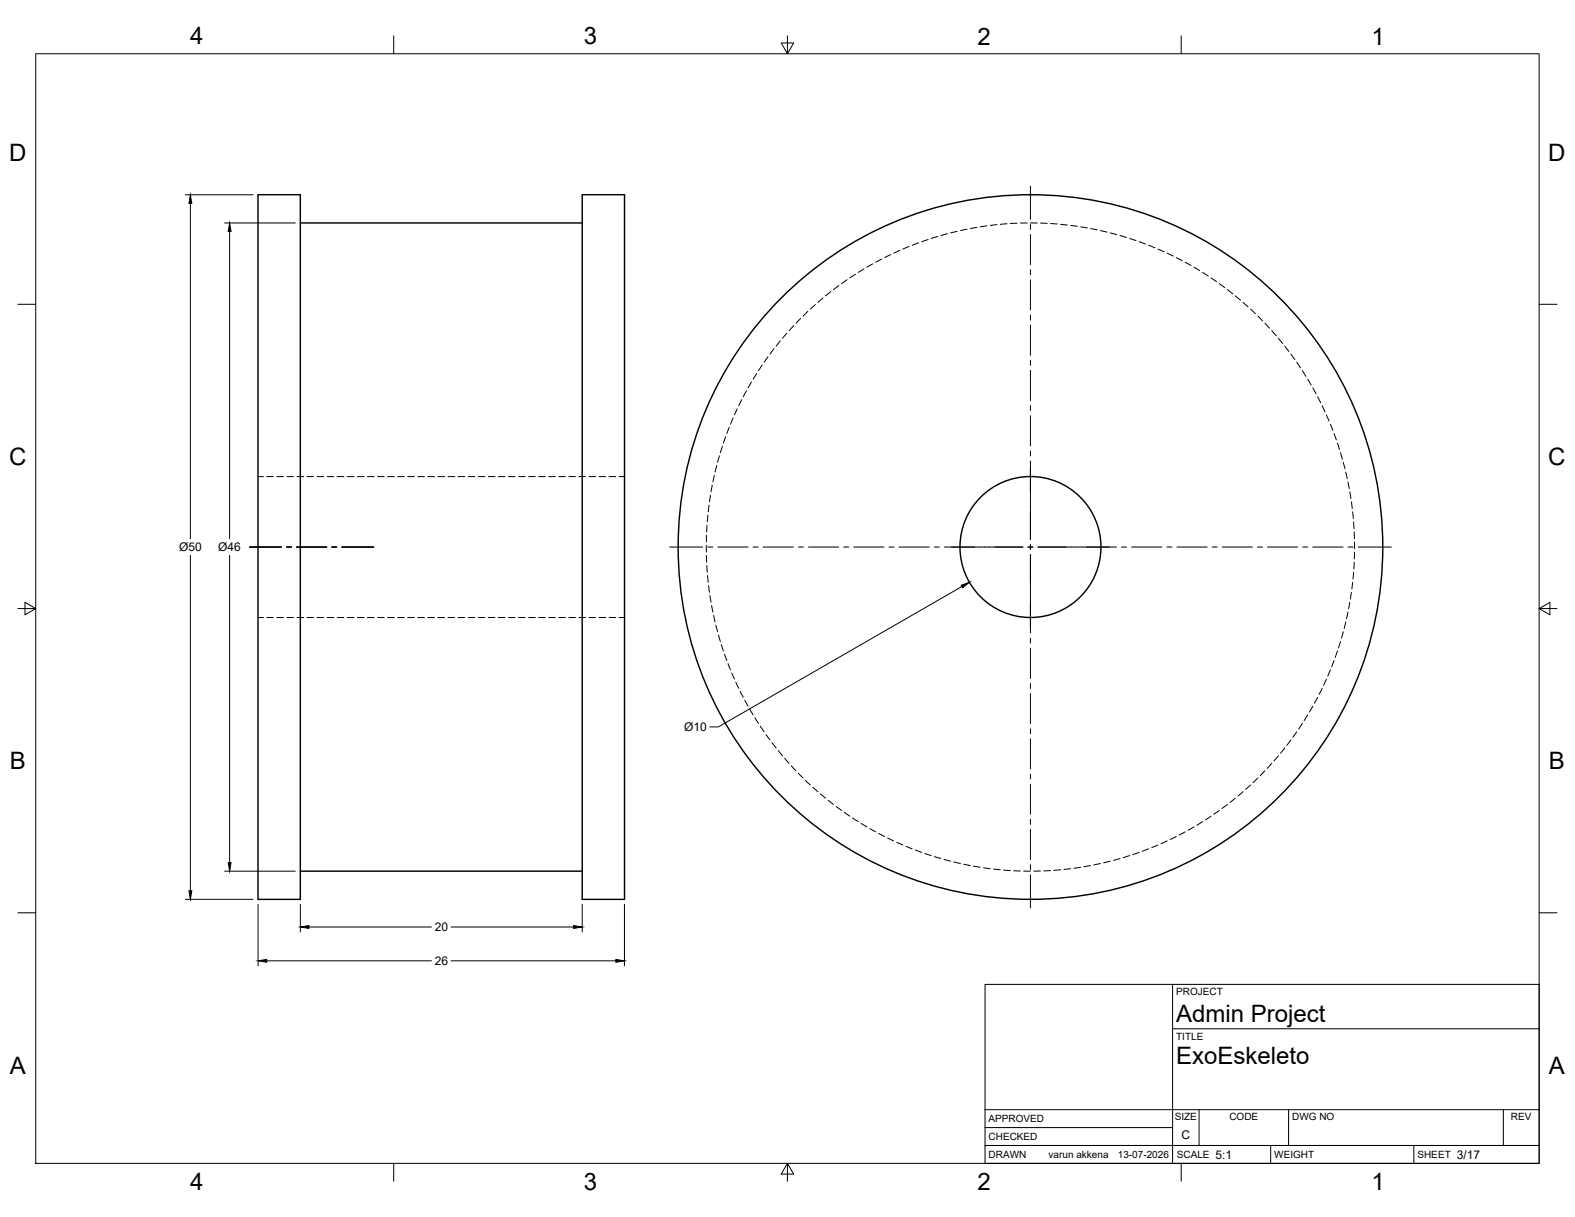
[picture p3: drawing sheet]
<svg xmlns="http://www.w3.org/2000/svg" width="559mm" height="432mm" viewBox="0 0 559 432" stroke-linecap="round" stroke-linejoin="round" font-family="sans-serif">
<!-- layer: Visible -->
<g fill="none" stroke="#000" stroke-width=".51">
<path d="M91.5 69.1h15.1v250h-15.1zM106.6 79.1h100M206.6 69.1h15v250h-15zM106.6 309.1h100"/>
<circle cx="365.6" cy="194.1" r="25"/>
<circle cx="365.6" cy="194.1" r="125"/>
</g>
<!-- layer: Hidden -->
<g fill="none" stroke="#000" stroke-width=".35">
<path d="M353.7 79.7l-2.4 .3M357.3 79.4l-2.4 .2M360.8 79.2l-2.3 .1M364.4 79.1h-2.4M365.6 79.1h2.4M369.2 79.1l2.4 .1M372.7 79.3l2.4 .2M376.3 79.6l2.4 .2M379.9 80l2.3 .3M300.5 99.3l-1.9 1.3M303.5 97.3l-2 1.3M306.6 95.4l-2.1 1.2"/>
<path d="M309.7 93.6l-2.1 1.2M312.8 91.9l-2.1 1.1M316 90.3l-2.1 1.1M319.3 88.8l-2.2 1M322.6 87.4l-2.2 .9M325.9 86.1l-2.2 .9M329.3 85l-2.3 .8M332.7 83.9l-2.3 .7M336.1 82.9l-2.3 .7M339.6 82.1l-2.3 .5M343.1 81.3l-2.3 .5M346.6 80.7l-2.3 .4"/>
<path d="M350.2 80.1l-2.4 .4M383.4 80.5l2.4 .4M386.9 81.1l2.4 .5M390.4 81.8l2.3 .6M393.9 82.6l2.3 .6M397.4 83.6l2.2 .6M400.8 84.6l2.3 .8M404.2 85.8l2.2 .8M407.5 87l2.2 .9M410.8 88.4l2.2 .9M414.1 89.8l2.2 1M417.3 91.4l2.1 1.1"/>
<path d="M420.5 93l2.1 1.2M423.6 94.8l2.1 1.2M426.7 96.7l2 1.2M429.7 98.6l1.9 1.3M279.2 118.2l-1.6 1.8M281.6 115.5l-1.6 1.8M284.1 113l-1.7 1.7M286.6 110.5l-1.7 1.6M289.3 108.1l-1.8 1.6M292 105.7l-1.8 1.6M294.8 103.5l-1.9 1.5M297.6 101.3l-1.9 1.5"/>
<path d="M432.6 100.6l1.9 1.4M435.5 102.8l1.9 1.4M438.3 105l1.8 1.5M441 107.3l1.8 1.6M443.7 109.7l1.7 1.6M446.3 112.2l1.7 1.7M448.8 114.7l1.6 1.7M451.2 117.3l1.6 1.8M264.8 138.7l-1.1 2.1M266.6 135.6l-1.2 2M268.5 132.5l-1.3 2M270.4 129.5l-1.3 2"/>
<path d="M272.5 126.6l-1.4 1.9M274.6 123.7l-1.4 1.9M276.9 120.9l-1.5 1.9M453.6 120l1.5 1.9M455.8 122.8l1.5 1.9M458 125.6l1.4 2M460.1 128.5l1.3 2M462.1 131.5l1.2 2M464 134.6l1.2 2M465.8 137.6l1.1 2.1M256.3 158.3l-.7 2.3M257.5 154.9l-.8 2.3"/>
<path d="M258.7 151.6l-.8 2.2M260.1 148.3l-.9 2.2M261.6 145l-1 2.2M263.2 141.8l-1.1 2.2M467.5 140.8l1.1 2.1M469.1 144l1 2.1M470.6 147.2l1 2.2M472 150.5l.9 2.2M473.3 153.8l.8 2.3M474.5 157.2l.8 2.3M91.5 169.1h2M94.6 169.1h2.4"/>
<path d="M98.2 169.1h2.4M101.8 169.1h2.4M105.3 169.1h2.4M108.9 169.1h2.4M112.5 169.1h2.4M116.1 169.1h2.3M119.6 169.1h2.4M123.2 169.1h2.4M126.8 169.1h2.4M130.4 169.1h2.3M133.9 169.1h2.4M137.5 169.1h2.4"/>
<path d="M141.1 169.1h2.4M144.7 169.1h2.3M148.2 169.1h2.4M151.8 169.1h2.4M155.4 169.1h2.4M158.9 169.1h2.4M162.5 169.1h2.4M166.1 169.1h2.4M169.7 169.1h2.3M173.2 169.1h2.4M176.8 169.1h2.4M180.4 169.1h2.4"/>
<path d="M183.9 169.1h2.4M187.5 169.1h2.4M191.1 169.1h2.4M194.7 169.1h2.3M198.2 169.1h2.4M201.8 169.1h2.4M205.4 169.1h2.4M209 169.1h2.3M212.5 169.1h2.4M216.1 169.1h2.4M219.7 169.1h1.9M251.6 179.2l-.3 2.4"/>
<path d="M252.1 175.7l-.4 2.3M252.7 172.1l-.4 2.4M253.4 168.7l-.5 2.3M254.3 165.2l-.6 2.3M255.2 161.7l-.6 2.3M475.6 160.6l.7 2.3M476.6 164l.6 2.3M477.5 167.5l.5 2.3M478.2 171l.5 2.4M478.9 174.5l.4 2.4M479.5 178.1l.3 2.3M250.6 193.5v2.4"/>
<path d="M250.6 197.1l.1 2.4M250.7 189.9l-.1 2.4M250.8 186.3l-.1 2.4M251.1 182.8l-.2 2.3M479.9 181.6l.2 2.4M480.3 185.2l.1 2.4M480.5 188.7l.1 2.4M480.5 199.5l-.2 2.3M480.6 192.3v2.4M480.6 195.9l-.1 2.4M91.5 219.1h2M94.6 219.1h2.4"/>
<path d="M98.2 219.1h2.4M101.8 219.1h2.4M105.3 219.1h2.4M108.9 219.1h2.4M112.5 219.1h2.4M116.1 219.1h2.3M119.6 219.1h2.4M123.2 219.1h2.4M126.8 219.1h2.4M130.4 219.1h2.3M133.9 219.1h2.4M137.5 219.1h2.4"/>
<path d="M141.1 219.1h2.4M144.7 219.1h2.3M148.2 219.1h2.4M151.8 219.1h2.4M155.4 219.1h2.4M158.9 219.1h2.4M162.5 219.1h2.4M166.1 219.1h2.4M169.7 219.1h2.3M173.2 219.1h2.4M176.8 219.1h2.4M180.4 219.1h2.4"/>
<path d="M183.9 219.1h2.4M187.5 219.1h2.4M191.1 219.1h2.4M194.7 219.1h2.3M198.2 219.1h2.4M201.8 219.1h2.4M205.4 219.1h2.4M209 219.1h2.3M212.5 219.1h2.4M216.1 219.1h2.4M219.7 219.1h1.9M250.8 200.6l.1 2.4"/>
<path d="M251 204.2l.3 2.4M251.4 207.8l.3 2.3M251.9 211.3l.4 2.4M252.5 214.8l.4 2.4M253.2 218.3l.5 2.4M478.2 217.2l-.4 2.3M478.9 213.7l-.4 2.3M479.5 210.1l-.4 2.4M479.9 206.6l-.3 2.4M480.3 203l-.3 2.4M254 221.8l.6 2.3M254.9 225.3l.7 2.3"/>
<path d="M255.9 228.7l.8 2.3M257 232.1l.9 2.3M258.3 235.5l.9 2.2M259.6 238.8l1 2.2M472 237.7l-.9 2.2M473.3 234.4l-.8 2.2M474.5 231l-.8 2.3M475.6 227.6l-.7 2.3M476.6 224.2l-.6 2.2M477.5 220.7l-.6 2.3M261.1 242.1l1 2.1M262.6 245.3l1.1 2.1"/>
<path d="M264.2 248.5l1.2 2M266 251.6l1.2 2M267.8 254.7l1.3 2M269.7 257.7l1.4 1.9M460.1 259.7l-1.4 1.9M462.1 256.7l-1.3 2M464 253.7l-1.3 2M465.8 250.6l-1.2 2M467.5 247.4l-1.2 2.1M469.1 244.2l-1.1 2.2M470.6 241l-1 2.2M271.8 260.6l1.4 2"/>
<path d="M273.9 263.5l1.5 1.9M276.1 266.3l1.5 1.9M278.4 269.1l1.6 1.8M280.8 271.7l1.6 1.8M283.2 274.3l1.7 1.7M285.7 276.9l1.8 1.6M288.4 279.3l1.8 1.6M443.7 278.5l-1.8 1.6M446.3 276.1l-1.7 1.6M448.8 273.5l-1.7 1.7M451.2 270.9l-1.6 1.7M453.6 268.2l-1.6 1.8"/>
<path d="M455.8 265.4l-1.5 1.9M458 262.6l-1.5 1.9M291 281.7l1.9 1.5M293.8 284l1.9 1.4M296.7 286.1l1.9 1.4M299.5 288.2l2 1.4M302.5 290.2l2 1.3M305.5 292.2l2.1 1.2M308.6 294l2.1 1.1M311.7 295.7l2.1 1.1M314.9 297.3l2.2 1.1M318.2 298.9l2.1 .9"/>
<path d="M410.8 299.8l-2.2 .9M414.1 298.4l-2.2 1M417.3 296.8l-2.1 1.1M420.5 295.1l-2.1 1.2M423.6 293.4l-2.1 1.2M426.7 291.5l-2.1 1.3M429.7 289.6l-2 1.3M432.6 287.6l-1.9 1.3M435.5 285.4l-1.9 1.5M438.3 283.2l-1.9 1.5M441 280.9l-1.8 1.5M321.4 300.3l2.2 .9"/>
<path d="M324.8 301.6l2.2 .8M328.1 302.8l2.3 .8M331.5 303.9l2.3 .7M334.9 304.9l2.3 .7M338.4 305.8l2.3 .6M341.9 306.6l2.3 .5M345.4 307.3l2.4 .4M349 307.9l2.3 .3M352.5 308.4l2.4 .2M356 308.7l2.4 .2M359.6 308.9l2.4 .2M363.2 309.1h2.4"/>
<path d="M369.1 309.1h-2.3M372.7 308.9l-2.3 .1M376.3 308.6l-2.4 .2M379.9 308.2l-2.4 .3M383.4 307.7l-2.4 .4M386.9 307.1l-2.3 .4M390.4 306.4l-2.3 .5M393.9 305.6l-2.3 .5M397.4 304.6l-2.3 .7M400.8 303.6l-2.3 .7M404.2 302.4l-2.3 .8M407.5 301.2l-2.2 .8"/>
</g>
<!-- layer: Border -->
<g fill="none" stroke="#000" stroke-width=".35">
<path d="M12.7 19.1h533.4v393.7h-533.4zM139.7 12.7v6.4M277.2 15.3h4.4l-2.2 3.8zM279.4 12.7v6.4M419.1 12.7v6.4M6.3 108h6.4M546.1 108h6.3M6.3 215.9h6.4M8.9 213.7l3.8 2.2-3.8 2.2zM546.1 215.9l3.8 2.2v-4.4l-3.8 2.2h6.3M6.3 323.9h6.4M546.1 323.9h6.3"/>
<path d="M139.7 412.8v6.3M279.4 412.8l2.2 3.8h-4.4zM279.4 412.8v6.3M419.1 412.8v6.3"/>
</g>
<!-- layer: Titleblock -->
<path d="M349.5 349.3h196.6v63.5h-196.6zM416 349.3v63.5M416 365h130.1M349.5 393.7h196.6M425.4 393.7v12.7M457.2 393.7v12.7M533.4 393.7v12.7M349.5 406.4h196.6M349.5 400.1h66.5M450.8 406.4v6.4M501.6 406.4v6.4" fill="none" stroke="#000" stroke-width=".36"/>
<!-- layer: Smart Centers -->
<g fill="none" stroke="#000" stroke-width=".35">
<path d="M365.6 66.1v11.7M365.6 79.6v1.8M365.6 83.2v10.7M365.6 95.7v1.8M365.6 99.3v10.7M365.6 111.8v1.8M365.6 115.3v10.7M365.6 127.8v1.8M365.6 131.4v10.7M365.6 143.9v1.8M365.6 147.5v10.7M365.6 160v1.8"/>
<path d="M365.6 163.6v27.8M88.5 194.1h11.3M101.6 194.1h1.8M105.2 194.1h10.7M117.7 194.1h1.8M121.3 194.1h11.3M237.6 194.1h11.7M251.1 194.1h1.8M254.7 194.1h10.7M267.2 194.1h1.8M270.8 194.1h10.7M283.3 194.1h1.8"/>
<path d="M286.9 194.1h10.7M299.3 194.1h1.8M302.9 194.1h10.7M315.4 194.1h1.8M319 194.1h10.7M331.5 194.1h1.8M335.1 194.1h27.8M364.7 194.1h1.8M365.6 193.2v1.8M365.6 196.8v27.8M368.3 194.1h27.8M397.9 194.1h1.8"/>
<path d="M401.5 194.1h10.7M414 194.1h1.8M417.6 194.1h10.7M430.1 194.1h1.7M433.6 194.1h10.8M446.1 194.1h1.8M449.7 194.1h10.7M462.2 194.1h1.8M465.8 194.1h10.7M478.3 194.1h1.8M481.9 194.1h11.7M365.6 226.4v1.8"/>
<path d="M365.6 230v10.7M365.6 242.5v1.8M365.6 246.1v10.7M365.6 258.6v1.8M365.6 262.1v10.7M365.6 274.6v1.8M365.6 278.2v10.7M365.6 290.7v1.8M365.6 294.3v10.7M365.6 306.8v1.8M365.6 310.3v11.8"/>
</g>
<!-- layer: FD_Dimensions -->
<g fill="none" stroke="#000" stroke-width=".35">
<path d="M65.8 69.1h24M67.5 72.2v119M79.7 79.1h25.1M81.5 82.1v109.1M67.5 197v119M81.5 197v109M341.3 208.1l-86.4 49.8h-3.1M65.8 319.1h24M79.7 309.1h25.1M91.6 320.9v21.8M106.6 320.9v9.8M109.6 328.9h43.5"/>
<path d="M160 328.9h43.5M206.6 320.9v9.8M221.6 320.9v21.8M94.6 340.9h58.5M160 340.9h58.5"/>
</g>
<path d="M67.5 69.1l.6 3.1h-1.1zM81.5 79.1l.5 3h-1zM341 207.7l2.9-1.1-2.4 1.9zM67 316h1.1l-.6 3.1zM81 306h1l-.5 3.1zM106.6 328.9l3-.5v1zM203.5 328.4l3.1 .5-3.1 .5zM91.6 340.9l3-.5v1zM218.5 340.4l3.1 .5-3.1 .5z" fill="#000" stroke="#000" stroke-width=".35"/>
<g font-size="8.5">
<text x="67.5" y="15.8">4</text>
<text x="207.2" y="15.7">3</text>
<text x="346.9" y="15.8">2</text>
<text x="486.6" y="15.8">1</text>
<text x="3.3" y="57">D</text>
<text x="549.3" y="57">D</text>
<text x="3.3" y="165">C</text>
<text x="549.3" y="165">C</text>
<text x="3.5" y="272.9">B</text>
<text x="549.6" y="272.9">B</text>
<text x="417.3" y="362.5">Admin Project</text>
<text x="417.3" y="377.5">ExoEskeleto</text>
<text x="3.5" y="380.9">A</text>
<text x="549.6" y="380.9">A</text>
<text x="67.5" y="422.2">4</text>
<text x="207.2" y="422.1">3</text>
<text x="346.9" y="422.2">2</text>
<text x="486.6" y="422.2">1</text>
</g>
<g font-size="4.3">
<text x="63.5" y="195.6">Ø50</text>
<text x="77.4" y="195.6">Ø46</text>
<text x="242.7" y="259.4">Ø10</text>
<text x="154.2" y="330.4">20</text>
<text x="154.2" y="342.4">26</text>
<text x="419.2" y="404.2">C</text>
<text x="431.3" y="411.1">5:1</text>
<text x="516.9" y="411.1">3/17</text>
</g>
<g font-size="3.5">
<text x="417.3" y="353.1">PROJECT</text>
<text x="417.3" y="368.8">TITLE</text>
<text x="350.8" y="398.2">APPROVED</text>
<text x="416.8" y="397.5">SIZE</text>
<text x="436.2" y="397.5">CODE</text>
<text x="458.4" y="397.5">DWG NO</text>
<text x="536.1" y="397.5">REV</text>
<text x="350.8" y="404.5">CHECKED</text>
<text x="350.8" y="410.9">DRAWN</text>
<text x="372" y="410.9">varun akkena</text>
<text x="396.6" y="410.9">13-07-2026</text>
<text x="417.5" y="410.9">SCALE</text>
<text x="452.1" y="410.9">WEIGHT</text>
<text x="502.9" y="410.9">SHEET</text>
</g>
</svg>
